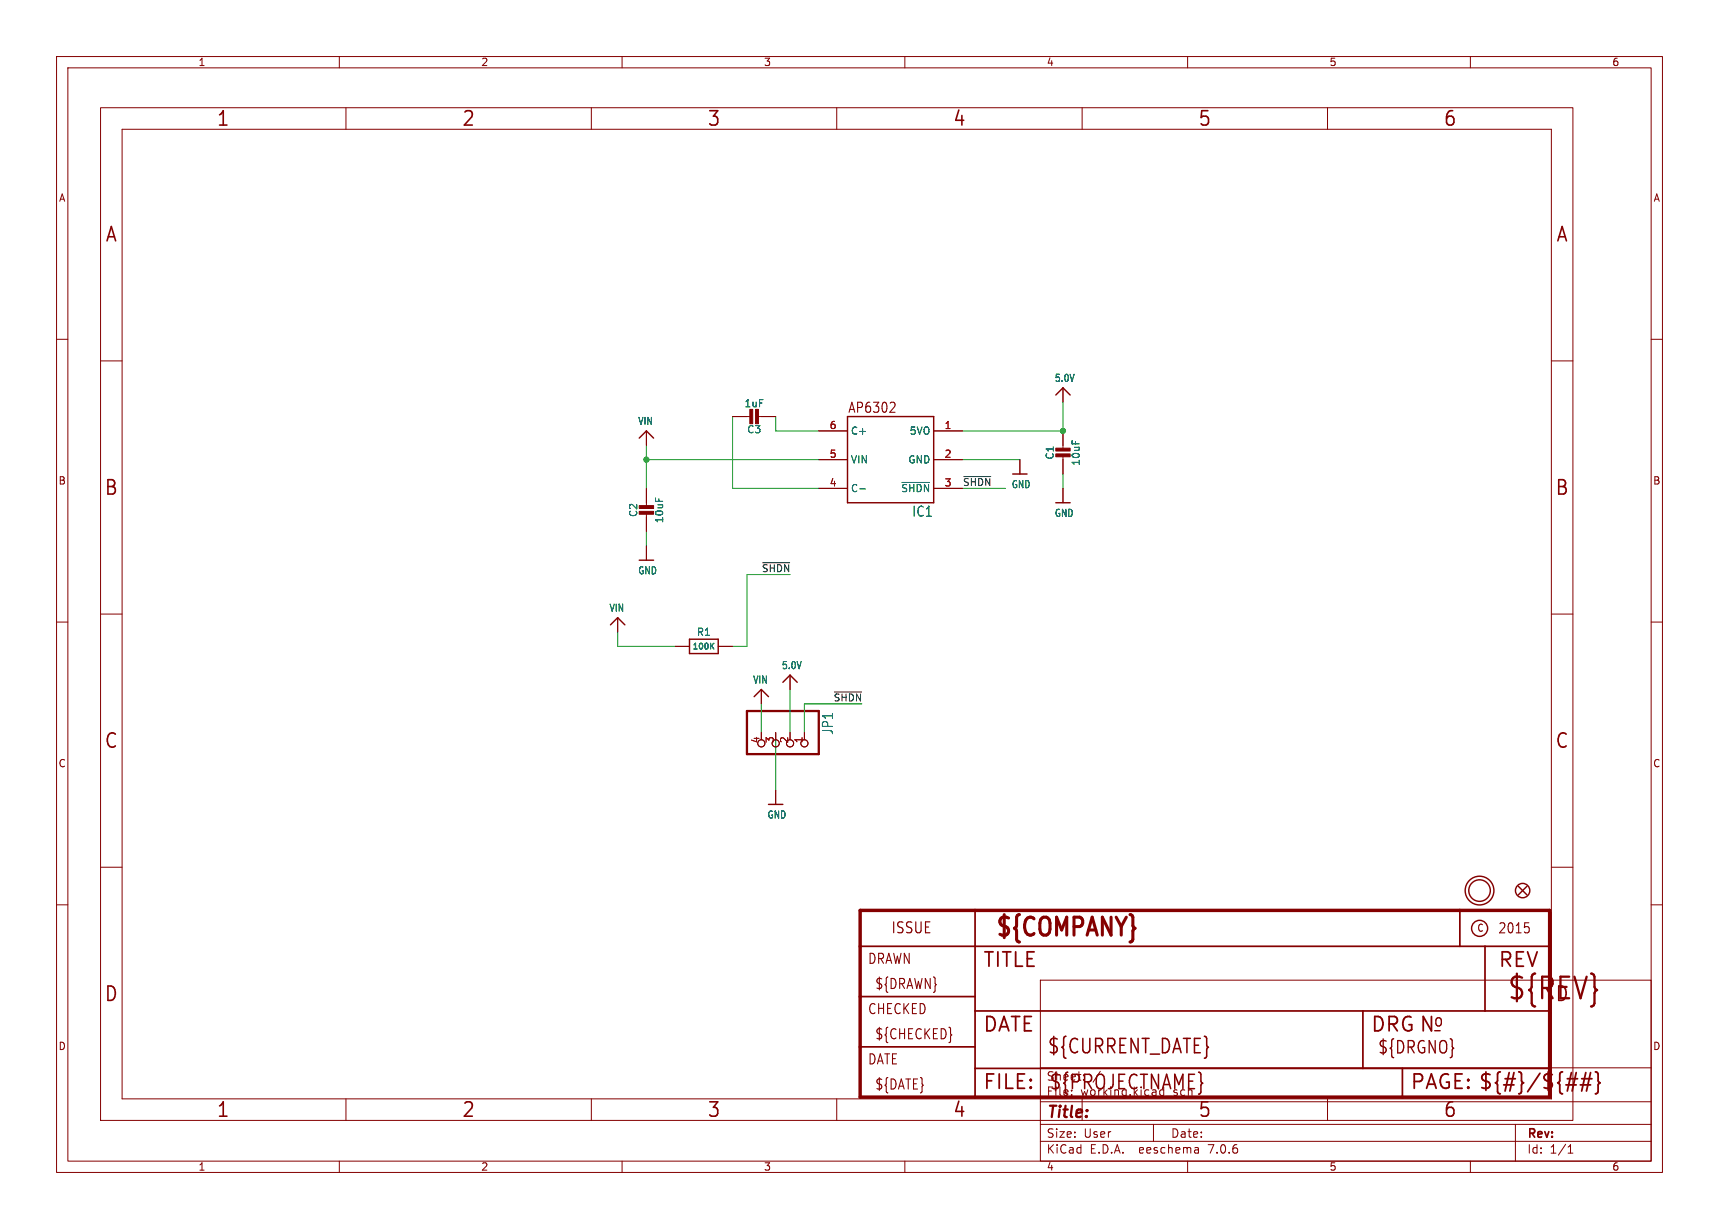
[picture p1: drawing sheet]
(kicad_sch (version 20230121) (generator eeschema)

 (paper "User" 303.962 217.322)

 (lib_symbols
  (symbol "working-eagle-import:5.0V" (power) (in_bom yes) (on_board yes)
   (property "Reference" "" (at 0 0 0) (effects (font (size 1.27 1.27)) hide))
   (property "Value" "5.0V" (at -1.524 1.016 0) (effects (font (size 1.27 1.0795)) (justify left bottom)))
   (property "Footprint" "" (at 0 0 0) (effects (font (size 1.27 1.27)) hide))
   (property "Datasheet" "" (at 0 0 0) (effects (font (size 1.27 1.27)) hide))
   (property "ki_locked" "" (at 0 0 0) (effects (font (size 1.27 1.27))))
   (symbol "5.0V_1_0"
    (polyline (pts (xy -1.27 -1.27) (xy 0 0)) (stroke (width 0.254) (type solid)) (fill (type none)))
    (polyline (pts (xy 0 0) (xy 1.27 -1.27)) (stroke (width 0.254) (type solid)) (fill (type none)))
    (pin power_in line (at 0 -2.54 90) (length 2.54) (name "5.0V" (effects (font (size 0 0)))) (number "1" (effects (font (size 0 0)))))))
  (symbol "working-eagle-import:AP3602" (in_bom yes) (on_board yes)
   (property "Reference" "IC" (at -7.62 -10.16 0) (effects (font (size 1.778 1.5113)) (justify left bottom)))
   (property "Value" "" (at 0 0 0) (effects (font (size 1.27 1.27)) hide))
   (property "Footprint" "working:SOT23-6" (at 0 0 0) (effects (font (size 1.27 1.27)) hide))
   (property "Datasheet" "" (at 0 0 0) (effects (font (size 1.27 1.27)) hide))
   (property "ki_locked" "" (at 0 0 0) (effects (font (size 1.27 1.27))))
   (symbol "AP3602_1_0"
    (polyline (pts (xy -7.62 -7.62) (xy -7.62 7.62)) (stroke (width 0.254) (type solid)) (fill (type none)))
    (polyline (pts (xy -7.62 7.62) (xy 7.62 7.62)) (stroke (width 0.254) (type solid)) (fill (type none)))
    (polyline (pts (xy 7.62 -7.62) (xy -7.62 -7.62)) (stroke (width 0.254) (type solid)) (fill (type none)))
    (polyline (pts (xy 7.62 7.62) (xy 7.62 -7.62)) (stroke (width 0.254) (type solid)) (fill (type none)))
    (text "AP6302" (at 7.62 10.16 0) (effects (font (size 1.778 1.5113)) (justify right top)))
    (pin power_in line (at -12.7 5.08 0) (length 5.08) (name "5VO" (effects (font (size 1.27 1.27)))) (number "1" (effects (font (size 1.27 1.27)))))
    (pin power_in line (at -12.7 0 0) (length 5.08) (name "GND" (effects (font (size 1.27 1.27)))) (number "2" (effects (font (size 1.27 1.27)))))
    (pin input line (at -12.7 -5.08 0) (length 5.08) (name "~{SHDN}" (effects (font (size 1.27 1.27)))) (number "3" (effects (font (size 1.27 1.27)))))
    (pin bidirectional line (at 12.7 -5.08 180) (length 5.08) (name "C-" (effects (font (size 1.27 1.27)))) (number "4" (effects (font (size 1.27 1.27)))))
    (pin power_in line (at 12.7 0 180) (length 5.08) (name "VIN" (effects (font (size 1.27 1.27)))) (number "5" (effects (font (size 1.27 1.27)))))
    (pin bidirectional line (at 12.7 5.08 180) (length 5.08) (name "C+" (effects (font (size 1.27 1.27)))) (number "6" (effects (font (size 1.27 1.27)))))))
  (symbol "working-eagle-import:CAP_CERAMIC0805-NOOUTLINE" (in_bom yes) (on_board yes)
   (property "Reference" "C" (at -2.29 1.25 90) (effects (font (size 1.27 1.27))))
   (property "Value" "" (at 2.3 1.25 90) (effects (font (size 1.27 1.27))))
   (property "Footprint" "working:0805-NO" (at 0 0 0) (effects (font (size 1.27 1.27)) hide))
   (property "Datasheet" "" (at 0 0 0) (effects (font (size 1.27 1.27)) hide))
   (property "ki_locked" "" (at 0 0 0) (effects (font (size 1.27 1.27))))
   (symbol "CAP_CERAMIC0805-NOOUTLINE_1_0"
    (rectangle (start -1.27 0.508) (end 1.27 1.016) (stroke (width 0) (type default)) (fill (type outline)))
    (rectangle (start -1.27 1.524) (end 1.27 2.032) (stroke (width 0) (type default)) (fill (type outline)))
    (polyline (pts (xy 0 0.762) (xy 0 0)) (stroke (width 0.1524) (type solid)) (fill (type none)))
    (polyline (pts (xy 0 2.54) (xy 0 1.778)) (stroke (width 0.1524) (type solid)) (fill (type none)))
    (pin passive line (at 0 5.08 270) (length 2.54) (name "1" (effects (font (size 0 0)))) (number "1" (effects (font (size 0 0)))))
    (pin passive line (at 0 -2.54 90) (length 2.54) (name "2" (effects (font (size 0 0)))) (number "2" (effects (font (size 0 0)))))))
  (symbol "working-eagle-import:FIDUCIAL{dblquote}{dblquote}" (in_bom yes) (on_board yes)
   (property "Reference" "FID" (at 0 0 0) (effects (font (size 1.27 1.27)) hide))
   (property "Value" "" (at 0 0 0) (effects (font (size 1.27 1.27)) hide))
   (property "Footprint" "working:FIDUCIAL_1MM" (at 0 0 0) (effects (font (size 1.27 1.27)) hide))
   (property "Datasheet" "" (at 0 0 0) (effects (font (size 1.27 1.27)) hide))
   (property "ki_locked" "" (at 0 0 0) (effects (font (size 1.27 1.27))))
   (symbol "FIDUCIAL{dblquote}{dblquote}_1_0"
    (polyline (pts (xy -0.762 0.762) (xy 0.762 -0.762)) (stroke (width 0.254) (type solid)) (fill (type none)))
    (polyline (pts (xy 0.762 0.762) (xy -0.762 -0.762)) (stroke (width 0.254) (type solid)) (fill (type none)))
    (circle (center 0 0) (radius 1.27) (stroke (width 0.254) (type solid)) (fill (type none)))))
  (symbol "working-eagle-import:FRAME_A4" (in_bom yes) (on_board yes)
   (property "Reference" "#FRAME" (at 0 0 0) (effects (font (size 1.27 1.27)) hide))
   (property "Value" "" (at 0 0 0) (effects (font (size 1.27 1.27)) hide))
   (property "Footprint" "" (at 0 0 0) (effects (font (size 1.27 1.27)) hide))
   (property "Datasheet" "" (at 0 0 0) (effects (font (size 1.27 1.27)) hide))
   (property "ki_locked" "" (at 0 0 0) (effects (font (size 1.27 1.27))))
   (symbol "FRAME_A4_1_0"
    (polyline (pts (xy 0 44.7675) (xy 3.81 44.7675)) (stroke (width 0) (type default)) (fill (type none)))
    (polyline (pts (xy 0 89.535) (xy 3.81 89.535)) (stroke (width 0) (type default)) (fill (type none)))
    (polyline (pts (xy 0 134.3025) (xy 3.81 134.3025)) (stroke (width 0) (type default)) (fill (type none)))
    (polyline (pts (xy 3.81 3.81) (xy 3.81 175.26)) (stroke (width 0) (type default)) (fill (type none)))
    (polyline (pts (xy 43.3917 0) (xy 43.3917 3.81)) (stroke (width 0) (type default)) (fill (type none)))
    (polyline (pts (xy 43.3917 175.26) (xy 43.3917 179.07)) (stroke (width 0) (type default)) (fill (type none)))
    (polyline (pts (xy 86.7833 0) (xy 86.7833 3.81)) (stroke (width 0) (type default)) (fill (type none)))
    (polyline (pts (xy 86.7833 175.26) (xy 86.7833 179.07)) (stroke (width 0) (type default)) (fill (type none)))
    (polyline (pts (xy 130.175 0) (xy 130.175 3.81)) (stroke (width 0) (type default)) (fill (type none)))
    (polyline (pts (xy 130.175 175.26) (xy 130.175 179.07)) (stroke (width 0) (type default)) (fill (type none)))
    (polyline (pts (xy 173.5667 0) (xy 173.5667 3.81)) (stroke (width 0) (type default)) (fill (type none)))
    (polyline (pts (xy 173.5667 175.26) (xy 173.5667 179.07)) (stroke (width 0) (type default)) (fill (type none)))
    (polyline (pts (xy 216.9583 0) (xy 216.9583 3.81)) (stroke (width 0) (type default)) (fill (type none)))
    (polyline (pts (xy 216.9583 175.26) (xy 216.9583 179.07)) (stroke (width 0) (type default)) (fill (type none)))
    (polyline (pts (xy 256.54 3.81) (xy 3.81 3.81)) (stroke (width 0) (type default)) (fill (type none)))
    (polyline (pts (xy 256.54 3.81) (xy 256.54 8.89)) (stroke (width 0.1016) (type solid)) (fill (type none)))
    (polyline (pts (xy 256.54 3.81) (xy 256.54 175.26)) (stroke (width 0) (type default)) (fill (type none)))
    (polyline (pts (xy 256.54 8.89) (xy 256.54 13.97)) (stroke (width 0.1016) (type solid)) (fill (type none)))
    (polyline (pts (xy 256.54 13.97) (xy 256.54 19.05)) (stroke (width 0.1016) (type solid)) (fill (type none)))
    (polyline (pts (xy 256.54 19.05) (xy 256.54 36.83)) (stroke (width 0.1016) (type solid)) (fill (type none)))
    (polyline (pts (xy 256.54 44.7675) (xy 260.35 44.7675)) (stroke (width 0) (type default)) (fill (type none)))
    (polyline (pts (xy 256.54 89.535) (xy 260.35 89.535)) (stroke (width 0) (type default)) (fill (type none)))
    (polyline (pts (xy 256.54 134.3025) (xy 260.35 134.3025)) (stroke (width 0) (type default)) (fill (type none)))
    (polyline (pts (xy 256.54 175.26) (xy 3.81 175.26)) (stroke (width 0) (type default)) (fill (type none)))
    (polyline (pts (xy 0 0) (xy 260.35 0) (xy 260.35 179.07) (xy 0 179.07) (xy 0 0)) (stroke (width 0) (type default)) (fill (type none)))
    (text "1" (at 21.6958 1.905 0) (effects (font (size 2.54 2.286))))
    (text "1" (at 21.6958 177.165 0) (effects (font (size 2.54 2.286))))
    (text "2" (at 65.0875 1.905 0) (effects (font (size 2.54 2.286))))
    (text "2" (at 65.0875 177.165 0) (effects (font (size 2.54 2.286))))
    (text "3" (at 108.4792 1.905 0) (effects (font (size 2.54 2.286))))
    (text "3" (at 108.4792 177.165 0) (effects (font (size 2.54 2.286))))
    (text "4" (at 151.8708 1.905 0) (effects (font (size 2.54 2.286))))
    (text "4" (at 151.8708 177.165 0) (effects (font (size 2.54 2.286))))
    (text "5" (at 195.2625 1.905 0) (effects (font (size 2.54 2.286))))
    (text "5" (at 195.2625 177.165 0) (effects (font (size 2.54 2.286))))
    (text "6" (at 238.6542 1.905 0) (effects (font (size 2.54 2.286))))
    (text "6" (at 238.6542 177.165 0) (effects (font (size 2.54 2.286))))
    (text "A" (at 1.905 156.6863 0) (effects (font (size 2.54 2.286))))
    (text "A" (at 258.445 156.6863 0) (effects (font (size 2.54 2.286))))
    (text "B" (at 1.905 111.9188 0) (effects (font (size 2.54 2.286))))
    (text "B" (at 258.445 111.9188 0) (effects (font (size 2.54 2.286))))
    (text "C" (at 1.905 67.1513 0) (effects (font (size 2.54 2.286))))
    (text "C" (at 258.445 67.1513 0) (effects (font (size 2.54 2.286))))
    (text "D" (at 1.905 22.3838 0) (effects (font (size 2.54 2.286))))
    (text "D" (at 258.445 22.3838 0) (effects (font (size 2.54 2.286)))))
   (symbol "FRAME_A4_2_0"
    (polyline (pts (xy -0.3048 1.5748) (xy 20.0152 1.5748)) (stroke (width 0.6096) (type solid)) (fill (type none)))
    (polyline (pts (xy -0.3048 10.4648) (xy -0.3048 1.5748)) (stroke (width 0.6096) (type solid)) (fill (type none)))
    (polyline (pts (xy -0.3048 10.4648) (xy 20.0152 10.4648)) (stroke (width 0.3048) (type solid)) (fill (type none)))
    (polyline (pts (xy -0.3048 19.3548) (xy -0.3048 10.4648)) (stroke (width 0.6096) (type solid)) (fill (type none)))
    (polyline (pts (xy -0.3048 19.3548) (xy 20.0152 19.3548)) (stroke (width 0.3048) (type solid)) (fill (type none)))
    (polyline (pts (xy -0.3048 28.2448) (xy -0.3048 19.3548)) (stroke (width 0.6096) (type solid)) (fill (type none)))
    (polyline (pts (xy -0.3048 28.2448) (xy 20.0152 28.2448)) (stroke (width 0.3048) (type solid)) (fill (type none)))
    (polyline (pts (xy -0.3048 34.5948) (xy -0.3048 28.2448)) (stroke (width 0.6096) (type solid)) (fill (type none)))
    (polyline (pts (xy 20.0152 1.5748) (xy 20.0152 6.6548)) (stroke (width 0.3048) (type solid)) (fill (type none)))
    (polyline (pts (xy 20.0152 1.5748) (xy 95.5802 1.5748)) (stroke (width 0.6096) (type solid)) (fill (type none)))
    (polyline (pts (xy 20.0152 6.6548) (xy 20.0152 10.4648)) (stroke (width 0.3048) (type solid)) (fill (type none)))
    (polyline (pts (xy 20.0152 6.6548) (xy 88.5952 6.6548)) (stroke (width 0.3048) (type solid)) (fill (type none)))
    (polyline (pts (xy 20.0152 10.4648) (xy 20.0152 16.8148)) (stroke (width 0.3048) (type solid)) (fill (type none)))
    (polyline (pts (xy 20.0152 16.8148) (xy 20.0152 19.3548)) (stroke (width 0.3048) (type solid)) (fill (type none)))
    (polyline (pts (xy 20.0152 19.3548) (xy 20.0152 28.2448)) (stroke (width 0.3048) (type solid)) (fill (type none)))
    (polyline (pts (xy 20.0152 28.2448) (xy 20.0152 34.5948)) (stroke (width 0.3048) (type solid)) (fill (type none)))
    (polyline (pts (xy 20.0152 28.2448) (xy 105.7402 28.2448)) (stroke (width 0.3048) (type solid)) (fill (type none)))
    (polyline (pts (xy 20.0152 34.5948) (xy -0.3048 34.5948)) (stroke (width 0.6096) (type solid)) (fill (type none)))
    (polyline (pts (xy 88.5952 6.6548) (xy 95.5802 6.6548)) (stroke (width 0.3048) (type solid)) (fill (type none)))
    (polyline (pts (xy 88.5952 16.8148) (xy 20.0152 16.8148)) (stroke (width 0.3048) (type solid)) (fill (type none)))
    (polyline (pts (xy 88.5952 16.8148) (xy 88.5952 6.6548)) (stroke (width 0.3048) (type solid)) (fill (type none)))
    (polyline (pts (xy 95.5802 1.5748) (xy 121.6152 1.5748)) (stroke (width 0.6096) (type solid)) (fill (type none)))
    (polyline (pts (xy 95.5802 6.6548) (xy 95.5802 1.5748)) (stroke (width 0.3048) (type solid)) (fill (type none)))
    (polyline (pts (xy 95.5802 6.6548) (xy 121.6152 6.6548)) (stroke (width 0.3048) (type solid)) (fill (type none)))
    (polyline (pts (xy 101.2952 13.3223) (xy 102.2477 13.3223)) (stroke (width 0.254) (type solid)) (fill (type none)))
    (polyline (pts (xy 105.7402 28.2448) (xy 105.7402 34.5948)) (stroke (width 0.3048) (type solid)) (fill (type none)))
    (polyline (pts (xy 105.7402 28.2448) (xy 110.1852 28.2448)) (stroke (width 0.3048) (type solid)) (fill (type none)))
    (polyline (pts (xy 105.7402 34.5948) (xy 20.0152 34.5948)) (stroke (width 0.6096) (type solid)) (fill (type none)))
    (polyline (pts (xy 110.1852 16.8148) (xy 88.5952 16.8148)) (stroke (width 0.3048) (type solid)) (fill (type none)))
    (polyline (pts (xy 110.1852 28.2448) (xy 110.1852 16.8148)) (stroke (width 0.3048) (type solid)) (fill (type none)))
    (polyline (pts (xy 110.1852 28.2448) (xy 121.6152 28.2448)) (stroke (width 0.3048) (type solid)) (fill (type none)))
    (polyline (pts (xy 121.6152 6.6548) (xy 121.6152 1.5748)) (stroke (width 0.6096) (type solid)) (fill (type none)))
    (polyline (pts (xy 121.6152 16.8148) (xy 110.1852 16.8148)) (stroke (width 0.3048) (type solid)) (fill (type none)))
    (polyline (pts (xy 121.6152 16.8148) (xy 121.6152 6.6548)) (stroke (width 0.6096) (type solid)) (fill (type none)))
    (polyline (pts (xy 121.6152 28.2448) (xy 121.6152 16.8148)) (stroke (width 0.6096) (type solid)) (fill (type none)))
    (polyline (pts (xy 121.6152 34.5948) (xy 105.7402 34.5948)) (stroke (width 0.6096) (type solid)) (fill (type none)))
    (polyline (pts (xy 121.6152 34.5948) (xy 121.6152 28.2448)) (stroke (width 0.6096) (type solid)) (fill (type none)))
    (circle (center 109.2327 31.4198) (radius 1.4199) (stroke (width 0.254) (type solid)) (fill (type none)))
    (text "${#}/${##}" (at 108.9152 2.8448 0) (effects (font (size 2.54 2.54)) (justify left bottom)))
    (text "${CHECKED}" (at 2.2352 11.7348 0) (effects (font (size 1.778 1.5113)) (justify left bottom)))
    (text "${COMPANY}" (at 23.349 29.6735 0) (effects (font (size 3.175 2.6987) (thickness 0.5397) bold) (justify left bottom)))
    (text "${CURRENT_DATE}" (at 32.7152 9.1948 0) (effects (font (size 2.54 2.159)) (justify left bottom)))
    (text "${DATE}" (at 2.2352 2.8448 0) (effects (font (size 1.778 1.5113)) (justify left bottom)))
    (text "${DRAWN}" (at 2.2352 20.6248 0) (effects (font (size 1.778 1.5113)) (justify left bottom)))
    (text "${DRGNO}" (at 91.1352 9.1948 0) (effects (font (size 2.1844 1.8567)) (justify left bottom)))
    (text "${PROJECTNAME}" (at 33.0327 2.8448 0) (effects (font (size 2.54 2.159)) (justify left bottom)))
    (text "${REV}" (at 113.9952 18.7198 0) (effects (font (size 3.81 3.2385)) (justify left bottom)))
    (text "2015" (at 112.4077 30.4673 0) (effects (font (size 1.778 1.5113)) (justify left bottom)))
    (text "C" (at 108.7564 30.7848 0) (effects (font (size 1.27 1.0795)) (justify left bottom)))
    (text "CHECKED" (at 0.9652 16.1798 0) (effects (font (size 1.778 1.5113)) (justify left bottom)))
    (text "DATE" (at 0.9652 7.2898 0) (effects (font (size 1.778 1.5113)) (justify left bottom)))
    (text "DATE" (at 21.2852 13.0048 0) (effects (font (size 2.54 2.54)) (justify left bottom)))
    (text "DRAWN" (at 0.9652 25.0698 0) (effects (font (size 1.778 1.5113)) (justify left bottom)))
    (text "DRG" (at 89.8652 13.0048 0) (effects (font (size 2.54 2.54)) (justify left bottom)))
    (text "FILE:" (at 21.2852 2.8448 0) (effects (font (size 2.54 2.54)) (justify left bottom)))
    (text "ISSUE" (at 5.0927 30.4673 0) (effects (font (size 1.9304 1.6408)) (justify left bottom)))
    (text "N" (at 98.4377 13.0048 0) (effects (font (size 2.54 2.54)) (justify left bottom)))
    (text "o" (at 100.9777 13.9573 0) (effects (font (size 2.1844 1.8567)) (justify left bottom)))
    (text "PAGE:" (at 96.8502 2.8448 0) (effects (font (size 2.54 2.54)) (justify left bottom)))
    (text "REV" (at 112.4077 24.4348 0) (effects (font (size 2.54 2.54)) (justify left bottom)))
    (text "TITLE" (at 21.2852 24.4348 0) (effects (font (size 2.54 2.54)) (justify left bottom)))))
  (symbol "working-eagle-import:GND" (power) (in_bom yes) (on_board yes)
   (property "Reference" "" (at 0 0 0) (effects (font (size 1.27 1.27)) hide))
   (property "Value" "GND" (at -1.524 -2.54 0) (effects (font (size 1.27 1.0795)) (justify left bottom)))
   (property "Footprint" "" (at 0 0 0) (effects (font (size 1.27 1.27)) hide))
   (property "Datasheet" "" (at 0 0 0) (effects (font (size 1.27 1.27)) hide))
   (property "ki_locked" "" (at 0 0 0) (effects (font (size 1.27 1.27))))
   (symbol "GND_1_0"
    (polyline (pts (xy -1.27 0) (xy 1.27 0)) (stroke (width 0.254) (type solid)) (fill (type none)))
    (pin power_in line (at 0 2.54 270) (length 2.54) (name "GND" (effects (font (size 0 0)))) (number "1" (effects (font (size 0 0)))))))
  (symbol "working-eagle-import:HEADER-1X4ROUND" (in_bom yes) (on_board yes)
   (property "Reference" "JP" (at -6.35 8.255 0) (effects (font (size 1.778 1.5113)) (justify left bottom)))
   (property "Value" "" (at -6.35 -7.62 0) (effects (font (size 1.778 1.5113)) (justify left bottom)))
   (property "Footprint" "working:1X04_ROUND" (at 0 0 0) (effects (font (size 1.27 1.27)) hide))
   (property "Datasheet" "" (at 0 0 0) (effects (font (size 1.27 1.27)) hide))
   (property "ki_locked" "" (at 0 0 0) (effects (font (size 1.27 1.27))))
   (symbol "HEADER-1X4ROUND_1_0"
    (polyline (pts (xy -6.35 -5.08) (xy 1.27 -5.08)) (stroke (width 0.4064) (type solid)) (fill (type none)))
    (polyline (pts (xy -6.35 7.62) (xy -6.35 -5.08)) (stroke (width 0.4064) (type solid)) (fill (type none)))
    (polyline (pts (xy 1.27 -5.08) (xy 1.27 7.62)) (stroke (width 0.4064) (type solid)) (fill (type none)))
    (polyline (pts (xy 1.27 7.62) (xy -6.35 7.62)) (stroke (width 0.4064) (type solid)) (fill (type none)))
    (pin passive inverted (at -2.54 5.08 0) (length 2.54) (name "1" (effects (font (size 0 0)))) (number "1" (effects (font (size 1.27 1.27)))))
    (pin passive inverted (at -2.54 2.54 0) (length 2.54) (name "2" (effects (font (size 0 0)))) (number "2" (effects (font (size 1.27 1.27)))))
    (pin passive inverted (at -2.54 0 0) (length 2.54) (name "3" (effects (font (size 0 0)))) (number "3" (effects (font (size 1.27 1.27)))))
    (pin passive inverted (at -2.54 -2.54 0) (length 2.54) (name "4" (effects (font (size 0 0)))) (number "4" (effects (font (size 1.27 1.27)))))))
  (symbol "working-eagle-import:MOUNTINGHOLE2.5" (in_bom yes) (on_board yes)
   (property "Reference" "" (at 0 0 0) (effects (font (size 1.27 1.27)) hide))
   (property "Value" "" (at 0 0 0) (effects (font (size 1.27 1.27)) hide))
   (property "Footprint" "working:MOUNTINGHOLE_2.5_PLATED" (at 0 0 0) (effects (font (size 1.27 1.27)) hide))
   (property "Datasheet" "" (at 0 0 0) (effects (font (size 1.27 1.27)) hide))
   (property "ki_locked" "" (at 0 0 0) (effects (font (size 1.27 1.27))))
   (symbol "MOUNTINGHOLE2.5_1_0"
    (circle (center 0 0) (radius 1.905) (stroke (width 0.254) (type solid)) (fill (type none)))
    (circle (center 0 0) (radius 2.54) (stroke (width 0.254) (type solid)) (fill (type none)))))
  (symbol "working-eagle-import:RESISTOR0805_NOOUTLINE" (in_bom yes) (on_board yes)
   (property "Reference" "R" (at 0 2.54 0) (effects (font (size 1.27 1.27))))
   (property "Value" "" (at 0 0 0) (effects (font (size 1.016 1.016) bold)))
   (property "Footprint" "working:0805-NO" (at 0 0 0) (effects (font (size 1.27 1.27)) hide))
   (property "Datasheet" "" (at 0 0 0) (effects (font (size 1.27 1.27)) hide))
   (property "ki_locked" "" (at 0 0 0) (effects (font (size 1.27 1.27))))
   (symbol "RESISTOR0805_NOOUTLINE_1_0"
    (polyline (pts (xy -2.54 -1.27) (xy -2.54 1.27)) (stroke (width 0.254) (type solid)) (fill (type none)))
    (polyline (pts (xy -2.54 1.27) (xy 2.54 1.27)) (stroke (width 0.254) (type solid)) (fill (type none)))
    (polyline (pts (xy 2.54 -1.27) (xy -2.54 -1.27)) (stroke (width 0.254) (type solid)) (fill (type none)))
    (polyline (pts (xy 2.54 1.27) (xy 2.54 -1.27)) (stroke (width 0.254) (type solid)) (fill (type none)))
    (pin passive line (at -5.08 0 0) (length 2.54) (name "1" (effects (font (size 0 0)))) (number "1" (effects (font (size 0 0)))))
    (pin passive line (at 5.08 0 180) (length 2.54) (name "2" (effects (font (size 0 0)))) (number "2" (effects (font (size 0 0)))))))
  (symbol "working-eagle-import:VIN" (power) (in_bom yes) (on_board yes)
   (property "Reference" "" (at 0 0 0) (effects (font (size 1.27 1.27)) hide))
   (property "Value" "VIN" (at -1.524 1.016 0) (effects (font (size 1.27 1.0795)) (justify left bottom)))
   (property "Footprint" "" (at 0 0 0) (effects (font (size 1.27 1.27)) hide))
   (property "Datasheet" "" (at 0 0 0) (effects (font (size 1.27 1.27)) hide))
   (property "ki_locked" "" (at 0 0 0) (effects (font (size 1.27 1.27))))
   (symbol "VIN_1_0"
    (polyline (pts (xy -1.27 -1.27) (xy 0 0)) (stroke (width 0.254) (type solid)) (fill (type none)))
    (polyline (pts (xy 0 0) (xy 1.27 -1.27)) (stroke (width 0.254) (type solid)) (fill (type none)))
    (pin power_in line (at 0 -2.54 90) (length 2.54) (name "VIN" (effects (font (size 0 0)))) (number "1" (effects (font (size 0 0))))))))

 (junction (at 114.3 81.28) (diameter 0) (color 0 0 0 0))
 (junction (at 187.96 76.2) (diameter 0) (color 0 0 0 0))

 (wire (pts (xy 114.3 93.98) (xy 114.3 96.52)) (stroke (width 0.1524) (type solid)))
 (wire (pts (xy 187.96 83.82) (xy 187.96 86.36)) (stroke (width 0.1524) (type solid)))
 (wire (pts (xy 170.18 86.36) (xy 177.8 86.36)) (stroke (width 0.1524) (type solid)))
 (wire (pts (xy 139.7 101.6) (xy 132.08 101.6)) (stroke (width 0.1524) (type solid)))
 (wire (pts (xy 142.24 129.54) (xy 142.24 124.46)) (stroke (width 0.1524) (type solid)))
 (wire (pts (xy 137.16 76.2) (xy 137.16 73.66)) (stroke (width 0.1524) (type solid)))
 (wire (pts (xy 109.22 114.3) (xy 109.22 111.76)) (stroke (width 0.1524) (type solid)))
 (wire (pts (xy 144.78 76.2) (xy 137.16 76.2)) (stroke (width 0.1524) (type solid)))
 (wire (pts (xy 132.08 101.6) (xy 132.08 114.3)) (stroke (width 0.1524) (type solid)))
 (wire (pts (xy 144.78 81.28) (xy 114.3 81.28)) (stroke (width 0.1524) (type solid)))
 (wire (pts (xy 132.08 114.3) (xy 129.54 114.3)) (stroke (width 0.1524) (type solid)))
 (wire (pts (xy 144.78 86.36) (xy 129.54 86.36)) (stroke (width 0.1524) (type solid)))
 (wire (pts (xy 137.16 139.7) (xy 137.16 129.54)) (stroke (width 0.1524) (type solid)))
 (wire (pts (xy 187.96 76.2) (xy 187.96 71.12)) (stroke (width 0.1524) (type solid)))
 (wire (pts (xy 134.62 124.46) (xy 134.62 129.54)) (stroke (width 0.1524) (type solid)))
 (wire (pts (xy 180.34 81.28) (xy 170.18 81.28)) (stroke (width 0.1524) (type solid)))
 (wire (pts (xy 114.3 81.28) (xy 114.3 86.36)) (stroke (width 0.1524) (type solid)))
 (wire (pts (xy 139.7 129.54) (xy 139.7 121.92)) (stroke (width 0.1524) (type solid)))
 (wire (pts (xy 129.54 86.36) (xy 129.54 73.66)) (stroke (width 0.1524) (type solid)))
 (wire (pts (xy 119.38 114.3) (xy 109.22 114.3)) (stroke (width 0.1524) (type solid)))
 (wire (pts (xy 152.4 124.46) (xy 142.24 124.46)) (stroke (width 0.1524) (type solid)))
 (wire (pts (xy 114.3 81.28) (xy 114.3 78.74)) (stroke (width 0.1524) (type solid)))
 (wire (pts (xy 170.18 76.2) (xy 187.96 76.2)) (stroke (width 0.1524) (type solid)))

 (label "~{SHDN}" (at 134.62 101.6 0) (fields_autoplaced) (effects (font (size 1.2446 1.2446)) (justify left bottom)))
 (label "~{SHDN}" (at 170.18 86.36 0) (fields_autoplaced) (effects (font (size 1.2446 1.2446)) (justify left bottom)))
 (label "~{SHDN}" (at 147.32 124.46 0) (fields_autoplaced) (effects (font (size 1.2446 1.2446)) (justify left bottom)))

 (symbol (lib_id "working-eagle-import:GND") (at 137.16 142.24 0) (unit 1) (in_bom yes) (on_board yes) (dnp no)
  (property "Reference" "#U$6" (at 137.16 142.24 0) (effects (font (size 1.27 1.27)) hide))
  (property "Value" "GND" (at 135.636 144.78 0) (effects (font (size 1.27 1.0795)) (justify left bottom)))
  (property "Footprint" "" (at 137.16 142.24 0) (effects (font (size 1.27 1.27)) hide))
  (property "Datasheet" "" (at 137.16 142.24 0) (effects (font (size 1.27 1.27)) hide)) (pin "1"))

 (symbol (lib_id "working-eagle-import:5.0V") (at 187.96 68.58 0) (unit 1) (in_bom yes) (on_board yes) (dnp no)
  (property "Reference" "#U$2" (at 187.96 68.58 0) (effects (font (size 1.27 1.27)) hide))
  (property "Value" "5.0V" (at 186.436 67.564 0) (effects (font (size 1.27 1.0795)) (justify left bottom)))
  (property "Footprint" "" (at 187.96 68.58 0) (effects (font (size 1.27 1.27)) hide))
  (property "Datasheet" "" (at 187.96 68.58 0) (effects (font (size 1.27 1.27)) hide)) (pin "1"))

 (symbol (lib_id "working-eagle-import:VIN") (at 109.22 109.22 0) (unit 1) (in_bom yes) (on_board yes) (dnp no)
  (property "Reference" "#U$12" (at 109.22 109.22 0) (effects (font (size 1.27 1.27)) hide))
  (property "Value" "VIN" (at 107.696 108.204 0) (effects (font (size 1.27 1.0795)) (justify left bottom)))
  (property "Footprint" "" (at 109.22 109.22 0) (effects (font (size 1.27 1.27)) hide))
  (property "Datasheet" "" (at 109.22 109.22 0) (effects (font (size 1.27 1.27)) hide)) (pin "1"))

 (symbol (lib_id "working-eagle-import:FIDUCIAL{dblquote}{dblquote}") (at 269.24 157.48 0) (unit 1) (in_bom yes) (on_board yes) (dnp no)
  (property "Reference" "FID1" (at 269.24 157.48 0) (effects (font (size 1.27 1.27)) hide))
  (property "Value" "FIDUCIAL{dblquote}{dblquote}" (at 269.24 157.48 0) (effects (font (size 1.27 1.27)) hide))
  (property "Footprint" "working:FIDUCIAL_1MM" (at 269.24 157.48 0) (effects (font (size 1.27 1.27)) hide))
  (property "Datasheet" "" (at 269.24 157.48 0) (effects (font (size 1.27 1.27)) hide)))

 (symbol (lib_id "working-eagle-import:GND") (at 187.96 88.9 0) (unit 1) (in_bom yes) (on_board yes) (dnp no)
  (property "Reference" "#U$1" (at 187.96 88.9 0) (effects (font (size 1.27 1.27)) hide))
  (property "Value" "GND" (at 186.436 91.44 0) (effects (font (size 1.27 1.0795)) (justify left bottom)))
  (property "Footprint" "" (at 187.96 88.9 0) (effects (font (size 1.27 1.27)) hide))
  (property "Datasheet" "" (at 187.96 88.9 0) (effects (font (size 1.27 1.27)) hide)) (pin "1"))

 (symbol (lib_id "working-eagle-import:VIN") (at 134.62 121.92 0) (unit 1) (in_bom yes) (on_board yes) (dnp no)
  (property "Reference" "#U$5" (at 134.62 121.92 0) (effects (font (size 1.27 1.27)) hide))
  (property "Value" "VIN" (at 133.096 120.904 0) (effects (font (size 1.27 1.0795)) (justify left bottom)))
  (property "Footprint" "" (at 134.62 121.92 0) (effects (font (size 1.27 1.27)) hide))
  (property "Datasheet" "" (at 134.62 121.92 0) (effects (font (size 1.27 1.27)) hide)) (pin "1"))

 (symbol (lib_id "working-eagle-import:GND") (at 114.3 99.06 0) (unit 1) (in_bom yes) (on_board yes) (dnp no)
  (property "Reference" "#U$3" (at 114.3 99.06 0) (effects (font (size 1.27 1.27)) hide))
  (property "Value" "GND" (at 112.776 101.6 0) (effects (font (size 1.27 1.0795)) (justify left bottom)))
  (property "Footprint" "" (at 114.3 99.06 0) (effects (font (size 1.27 1.27)) hide))
  (property "Datasheet" "" (at 114.3 99.06 0) (effects (font (size 1.27 1.27)) hide)) (pin "1"))

 (symbol (lib_id "working-eagle-import:HEADER-1X4ROUND") (at 137.16 132.08 270) (unit 1) (in_bom yes) (on_board yes) (dnp no)
  (property "Reference" "JP1" (at 145.415 125.73 0) (effects (font (size 1.778 1.5113)) (justify left bottom)))
  (property "Value" "HEADER-1X4ROUND" (at 129.54 125.73 0) (effects (font (size 1.778 1.5113)) (justify left bottom) hide))
  (property "Footprint" "working:1X04_ROUND" (at 137.16 132.08 0) (effects (font (size 1.27 1.27)) hide))
  (property "Datasheet" "" (at 137.16 132.08 0) (effects (font (size 1.27 1.27)) hide)) (pin "1") (pin "2") (pin "3") (pin "4"))

 (symbol (lib_id "working-eagle-import:CAP_CERAMIC0805-NOOUTLINE") (at 134.62 73.66 90) (unit 1) (in_bom yes) (on_board yes) (dnp no)
  (property "Reference" "C3" (at 133.37 75.95 90) (effects (font (size 1.27 1.27))))
  (property "Value" "1uF" (at 133.37 71.36 90) (effects (font (size 1.27 1.27))))
  (property "Footprint" "working:0805-NO" (at 134.62 73.66 0) (effects (font (size 1.27 1.27)) hide))
  (property "Datasheet" "" (at 134.62 73.66 0) (effects (font (size 1.27 1.27)) hide)) (pin "1") (pin "2"))

 (symbol (lib_id "working-eagle-import:CAP_CERAMIC0805-NOOUTLINE") (at 187.96 81.28 0) (unit 1) (in_bom yes) (on_board yes) (dnp no)
  (property "Reference" "C1" (at 185.67 80.03 90) (effects (font (size 1.27 1.27))))
  (property "Value" "10uF" (at 190.26 80.03 90) (effects (font (size 1.27 1.27))))
  (property "Footprint" "working:0805-NO" (at 187.96 81.28 0) (effects (font (size 1.27 1.27)) hide))
  (property "Datasheet" "" (at 187.96 81.28 0) (effects (font (size 1.27 1.27)) hide)) (pin "1") (pin "2"))

 (symbol (lib_id "working-eagle-import:AP3602") (at 157.48 81.28 0) (mirror y) (unit 1) (in_bom yes) (on_board yes) (dnp no)
  (property "Reference" "IC1" (at 165.1 91.44 0) (effects (font (size 1.778 1.5113)) (justify left bottom)))
  (property "Value" "AP3602" (at 157.48 81.28 0) (effects (font (size 1.27 1.27)) hide))
  (property "Footprint" "working:SOT23-6" (at 157.48 81.28 0) (effects (font (size 1.27 1.27)) hide))
  (property "Datasheet" "" (at 157.48 81.28 0) (effects (font (size 1.27 1.27)) hide)) (pin "1") (pin "2") (pin "3") (pin "4") (pin "5") (pin "6"))

 (symbol (lib_id "working-eagle-import:RESISTOR0805_NOOUTLINE") (at 124.46 114.3 0) (unit 1) (in_bom yes) (on_board yes) (dnp no)
  (property "Reference" "R1" (at 124.46 111.76 0) (effects (font (size 1.27 1.27))))
  (property "Value" "100K" (at 124.46 114.3 0) (effects (font (size 1.016 1.016) bold)))
  (property "Footprint" "working:0805-NO" (at 124.46 114.3 0) (effects (font (size 1.27 1.27)) hide))
  (property "Datasheet" "" (at 124.46 114.3 0) (effects (font (size 1.27 1.27)) hide)) (pin "1") (pin "2"))

 (symbol (lib_id "working-eagle-import:VIN") (at 114.3 76.2 0) (unit 1) (in_bom yes) (on_board yes) (dnp no)
  (property "Reference" "#U$4" (at 114.3 76.2 0) (effects (font (size 1.27 1.27)) hide))
  (property "Value" "VIN" (at 112.776 75.184 0) (effects (font (size 1.27 1.0795)) (justify left bottom)))
  (property "Footprint" "" (at 114.3 76.2 0) (effects (font (size 1.27 1.27)) hide))
  (property "Datasheet" "" (at 114.3 76.2 0) (effects (font (size 1.27 1.27)) hide)) (pin "1"))

 (symbol (lib_id "working-eagle-import:FRAME_A4") (at 152.4 195.58 0) (unit 2) (in_bom yes) (on_board yes) (dnp no)
  (property "Reference" "#FRAME1" (at 152.4 195.58 0) (effects (font (size 1.27 1.27)) hide))
  (property "Value" "FRAME_A4" (at 152.4 195.58 0) (effects (font (size 1.27 1.27)) hide))
  (property "Footprint" "" (at 152.4 195.58 0) (effects (font (size 1.27 1.27)) hide))
  (property "Datasheet" "" (at 152.4 195.58 0) (effects (font (size 1.27 1.27)) hide)))

 (symbol (lib_id "working-eagle-import:GND") (at 180.34 83.82 0) (unit 1) (in_bom yes) (on_board yes) (dnp no)
  (property "Reference" "#U$13" (at 180.34 83.82 0) (effects (font (size 1.27 1.27)) hide))
  (property "Value" "GND" (at 178.816 86.36 0) (effects (font (size 1.27 1.0795)) (justify left bottom)))
  (property "Footprint" "" (at 180.34 83.82 0) (effects (font (size 1.27 1.27)) hide))
  (property "Datasheet" "" (at 180.34 83.82 0) (effects (font (size 1.27 1.27)) hide)) (pin "1"))

 (symbol (lib_id "working-eagle-import:MOUNTINGHOLE2.5") (at 261.62 157.48 0) (unit 1) (in_bom yes) (on_board yes) (dnp no)
  (property "Reference" "U$9" (at 261.62 157.48 0) (effects (font (size 1.27 1.27)) hide))
  (property "Value" "MOUNTINGHOLE2.5" (at 261.62 157.48 0) (effects (font (size 1.27 1.27)) hide))
  (property "Footprint" "working:MOUNTINGHOLE_2.5_PLATED" (at 261.62 157.48 0) (effects (font (size 1.27 1.27)) hide))
  (property "Datasheet" "" (at 261.62 157.48 0) (effects (font (size 1.27 1.27)) hide)))

 (symbol (lib_id "working-eagle-import:FRAME_A4") (at 17.78 198.12 0) (unit 1) (in_bom yes) (on_board yes) (dnp no)
  (property "Reference" "#FRAME1" (at 17.78 198.12 0) (effects (font (size 1.27 1.27)) hide))
  (property "Value" "FRAME_A4" (at 17.78 198.12 0) (effects (font (size 1.27 1.27)) hide))
  (property "Footprint" "" (at 17.78 198.12 0) (effects (font (size 1.27 1.27)) hide))
  (property "Datasheet" "" (at 17.78 198.12 0) (effects (font (size 1.27 1.27)) hide)))

 (symbol (lib_id "working-eagle-import:CAP_CERAMIC0805-NOOUTLINE") (at 114.3 91.44 0) (unit 1) (in_bom yes) (on_board yes) (dnp no)
  (property "Reference" "C2" (at 112.01 90.19 90) (effects (font (size 1.27 1.27))))
  (property "Value" "10uF" (at 116.6 90.19 90) (effects (font (size 1.27 1.27))))
  (property "Footprint" "working:0805-NO" (at 114.3 91.44 0) (effects (font (size 1.27 1.27)) hide))
  (property "Datasheet" "" (at 114.3 91.44 0) (effects (font (size 1.27 1.27)) hide)) (pin "1") (pin "2"))

 (symbol (lib_id "working-eagle-import:5.0V") (at 139.7 119.38 0) (unit 1) (in_bom yes) (on_board yes) (dnp no)
  (property "Reference" "#U$7" (at 139.7 119.38 0) (effects (font (size 1.27 1.27)) hide))
  (property "Value" "5.0V" (at 138.176 118.364 0) (effects (font (size 1.27 1.0795)) (justify left bottom)))
  (property "Footprint" "" (at 139.7 119.38 0) (effects (font (size 1.27 1.27)) hide))
  (property "Datasheet" "" (at 139.7 119.38 0) (effects (font (size 1.27 1.27)) hide)) (pin "1"))

 (sheet_instances (path "" (page "1"))))
